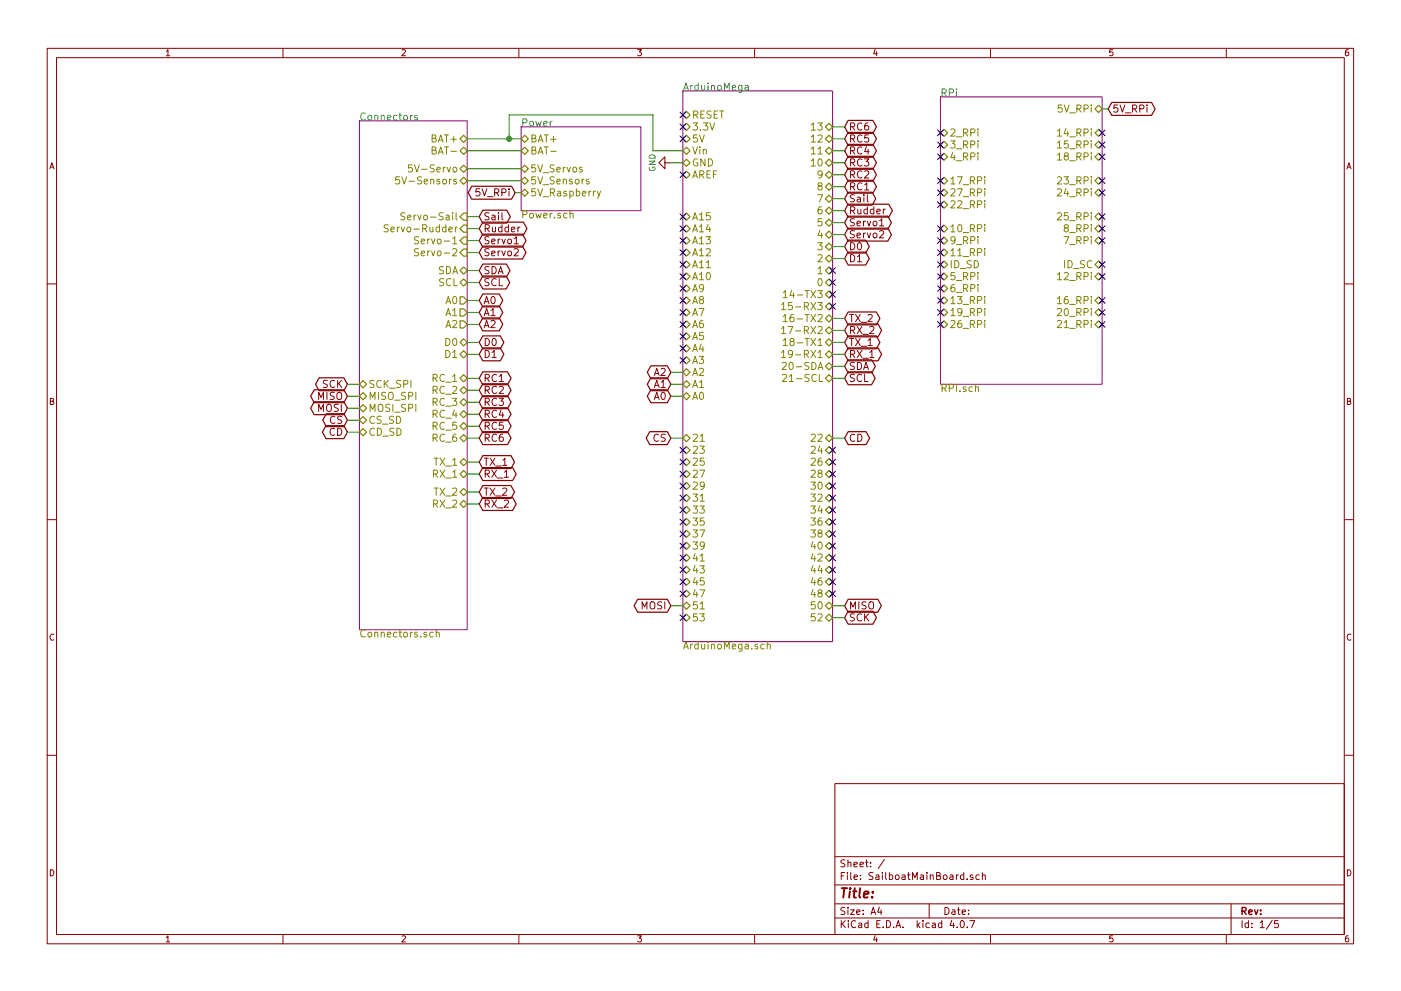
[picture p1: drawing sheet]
EESchema Schematic File Version 2
LIBS:power
LIBS:device
LIBS:switches
LIBS:relays
LIBS:motors
LIBS:transistors
LIBS:conn
LIBS:linear
LIBS:regul
LIBS:74xx
LIBS:cmos4000
LIBS:adc-dac
LIBS:memory
LIBS:xilinx
LIBS:microcontrollers
LIBS:dsp
LIBS:microchip
LIBS:analog_switches
LIBS:motorola
LIBS:texas
LIBS:intel
LIBS:audio
LIBS:interface
LIBS:digital-audio
LIBS:philips
LIBS:display
LIBS:cypress
LIBS:siliconi
LIBS:opto
LIBS:atmel
LIBS:contrib
LIBS:valves
LIBS:sailboatLib
LIBS:ftdi
LIBS:dc-dc
LIBS:SailboatMainBoard-cache
EELAYER 25 0
EELAYER END
$Descr A4 11693 8268
encoding utf-8
Sheet 1 5
Title ""
Date ""
Rev ""
Comp ""
Comment1 ""
Comment2 ""
Comment3 ""
Comment4 ""
$EndDescr
$Sheet
S 4350 1050 1000 700 
U 5A0C1F53
F0 "Power" 60
F1 "Power.sch" 60
F2 "BAT+" B L 4350 1150 60 
F3 "BAT-" B L 4350 1250 60 
F4 "5V_Servos" B L 4350 1400 60 
F5 "5V_Raspberry" B L 4350 1600 60 
F6 "5V_Sensors" B L 4350 1500 60 
$EndSheet
$Sheet
S 3000 1000 900  4250
U 5A0C1F5F
F0 "Connectors" 60
F1 "Connectors.sch" 60
F2 "BAT+" B R 3900 1150 60 
F3 "BAT-" B R 3900 1250 60 
F4 "Servo-Sail" I R 3900 1800 60 
F5 "5V-Servo" B R 3900 1400 60 
F6 "Servo-Rudder" I R 3900 1900 60 
F7 "Servo-1" I R 3900 2000 60 
F8 "Servo-2" I R 3900 2100 60 
F9 "SDA" B R 3900 2250 60 
F10 "SCL" B R 3900 2350 60 
F11 "5V-Sensors" B R 3900 1500 60 
F12 "A0" O R 3900 2500 60 
F13 "A1" O R 3900 2600 60 
F14 "D0" B R 3900 2850 60 
F15 "D1" B R 3900 2950 60 
F16 "A2" O R 3900 2700 60 
F17 "RC_1" B R 3900 3150 60 
F18 "RC_2" B R 3900 3250 60 
F19 "RC_3" B R 3900 3350 60 
F20 "RC_4" B R 3900 3450 60 
F21 "RC_5" B R 3900 3550 60 
F22 "RC_6" B R 3900 3650 60 
F23 "TX_1" B R 3900 3850 60 
F24 "RX_1" B R 3900 3950 60 
F25 "TX_2" B R 3900 4100 60 
F26 "RX_2" B R 3900 4200 60 
F27 "SCK_SPI" B L 3000 3200 60 
F28 "MISO_SPI" B L 3000 3300 60 
F29 "MOSI_SPI" B L 3000 3400 60 
F30 "CS_SD" B L 3000 3500 60 
F31 "CD_SD" B L 3000 3600 60 
$EndSheet
$Sheet
S 5700 750  1250 4600
U 5A0CB4E3
F0 "ArduinoMega" 60
F1 "ArduinoMega.sch" 60
F2 "AREF" B L 5700 1450 60 
F3 "GND" B L 5700 1350 60 
F4 "13" B R 6950 1050 60 
F5 "12" B R 6950 1150 60 
F6 "11" B R 6950 1250 60 
F7 "10" B R 6950 1350 60 
F8 "9" B R 6950 1450 60 
F9 "8" B R 6950 1550 60 
F10 "7" B R 6950 1650 60 
F11 "6" B R 6950 1750 60 
F12 "5" B R 6950 1850 60 
F13 "4" B R 6950 1950 60 
F14 "3" B R 6950 2050 60 
F15 "2" B R 6950 2150 60 
F16 "1" B R 6950 2250 60 
F17 "0" B R 6950 2350 60 
F18 "14-TX3" B R 6950 2450 60 
F19 "15-RX3" B R 6950 2550 60 
F20 "16-TX2" B R 6950 2650 60 
F21 "17-RX2" B R 6950 2750 60 
F22 "18-TX1" B R 6950 2850 60 
F23 "19-RX1" B R 6950 2950 60 
F24 "20-SDA" B R 6950 3050 60 
F25 "21-SCL" B R 6950 3150 60 
F26 "A0" B L 5700 3300 60 
F27 "A1" B L 5700 3200 60 
F28 "A2" B L 5700 3100 60 
F29 "A3" B L 5700 3000 60 
F30 "A4" B L 5700 2900 60 
F31 "A5" B L 5700 2800 60 
F32 "A6" B L 5700 2700 60 
F33 "A7" B L 5700 2600 60 
F34 "A8" B L 5700 2500 60 
F35 "A9" B L 5700 2400 60 
F36 "A10" B L 5700 2300 60 
F37 "A11" B L 5700 2200 60 
F38 "A12" B L 5700 2100 60 
F39 "A13" B L 5700 2000 60 
F40 "A14" B L 5700 1900 60 
F41 "A15" B L 5700 1800 60 
F42 "RESET" B L 5700 950 60 
F43 "3.3V" B L 5700 1050 60 
F44 "5V" B L 5700 1150 60 
F45 "Vin" B L 5700 1250 60 
F46 "34" B R 6950 4250 60 
F47 "32" B R 6950 4150 60 
F48 "30" B R 6950 4050 60 
F49 "28" B R 6950 3950 60 
F50 "26" B R 6950 3850 60 
F51 "24" B R 6950 3750 60 
F52 "22" B R 6950 3650 60 
F53 "48" B R 6950 4950 60 
F54 "46" B R 6950 4850 60 
F55 "44" B R 6950 4750 60 
F56 "42" B R 6950 4650 60 
F57 "40" B R 6950 4550 60 
F58 "38" B R 6950 4450 60 
F59 "36" B R 6950 4350 60 
F60 "52" B R 6950 5150 60 
F61 "50" B R 6950 5050 60 
F62 "33" B L 5700 4250 60 
F63 "31" B L 5700 4150 60 
F64 "29" B L 5700 4050 60 
F65 "27" B L 5700 3950 60 
F66 "25" B L 5700 3850 60 
F67 "23" B L 5700 3750 60 
F68 "21" B L 5700 3650 60 
F69 "47" B L 5700 4950 60 
F70 "45" B L 5700 4850 60 
F71 "43" B L 5700 4750 60 
F72 "41" B L 5700 4650 60 
F73 "39" B L 5700 4550 60 
F74 "37" B L 5700 4450 60 
F75 "35" B L 5700 4350 60 
F76 "53" B L 5700 5150 60 
F77 "51" B L 5700 5050 60 
$EndSheet
Wire Wire Line
	3900 1150 4350 1150
Wire Wire Line
	3900 1250 4350 1250
$Comp
L GND #PWR01
U 1 1
P 5600 1350
F 0 "#PWR01" H 5600 1100 50  0001 C CNN
F 1 "GND" H 5600 1200 50  0000 C CNN
F 2 "" H 5600 1350 50  0001 C CNN
F 3 "" H 5600 1350 50  0001 C CNN
	1    5600 1350
	0    1    1    0   
$EndComp
Wire Wire Line
	5700 1350 5600 1350
Wire Wire Line
	3900 1400 4350 1400
Text GLabel 4000 1800 2    60   BiDi ~ 0
Sail
Text GLabel 4000 1900 2    60   BiDi ~ 0
Rudder
Text GLabel 4000 2000 2    60   BiDi ~ 0
Servo1
Text GLabel 4000 2100 2    60   BiDi ~ 0
Servo2
Text GLabel 4000 2250 2    60   BiDi ~ 0
SDA
Text GLabel 4000 2350 2    60   BiDi ~ 0
SCL
Wire Wire Line
	4000 2250 3900 2250
Wire Wire Line
	3900 2350 4000 2350
Text GLabel 4000 2500 2    60   BiDi ~ 0
A0
Text GLabel 4000 2600 2    60   BiDi ~ 0
A1
Text GLabel 4000 2700 2    60   BiDi ~ 0
A2
Text GLabel 4000 2850 2    60   BiDi ~ 0
D0
Text GLabel 4000 2950 2    60   BiDi ~ 0
D1
Wire Wire Line
	4000 2500 3900 2500
Wire Wire Line
	3900 2600 4000 2600
Wire Wire Line
	4000 2700 3900 2700
Wire Wire Line
	3900 2850 4000 2850
Wire Wire Line
	4000 2950 3900 2950
Wire Wire Line
	3900 2100 4000 2100
Wire Wire Line
	4000 2000 3900 2000
Wire Wire Line
	3900 1900 4000 1900
Wire Wire Line
	4000 1800 3900 1800
Wire Wire Line
	4350 1500 3900 1500
Text GLabel 7050 1650 2    60   BiDi ~ 0
Sail
Text GLabel 7050 1750 2    60   BiDi ~ 0
Rudder
Wire Wire Line
	7050 1650 6950 1650
Wire Wire Line
	6950 1750 7050 1750
$Sheet
S 7850 800  1350 2400
U 5A97FF67
F0 "RPi" 60
F1 "RPi.sch" 60
F2 "5V_RPi" B R 9200 900 60 
F3 "2_RPi" B L 7850 1100 60 
F4 "3_RPi" B L 7850 1200 60 
F5 "4_RPi" B L 7850 1300 60 
F6 "17_RPi" B L 7850 1500 60 
F7 "27_RPi" B L 7850 1600 60 
F8 "22_RPi" B L 7850 1700 60 
F9 "10_RPi" B L 7850 1900 60 
F10 "9_RPi" B L 7850 2000 60 
F11 "11_RPi" B L 7850 2100 60 
F12 "14_RPi" B R 9200 1100 60 
F13 "15_RPi" B R 9200 1200 60 
F14 "18_RPi" B R 9200 1300 60 
F15 "23_RPi" B R 9200 1500 60 
F16 "24_RPi" B R 9200 1600 60 
F17 "25_RPi" B R 9200 1800 60 
F18 "8_RPi" B R 9200 1900 60 
F19 "7_RPi" B R 9200 2000 60 
F20 "ID_SD" B L 7850 2200 60 
F21 "ID_SC" B R 9200 2200 60 
F22 "5_RPi" B L 7850 2300 60 
F23 "6_RPi" B L 7850 2400 60 
F24 "13_RPi" B L 7850 2500 60 
F25 "19_RPi" B L 7850 2600 60 
F26 "26_RPi" B L 7850 2700 60 
F27 "21_RPi" B R 9200 2700 60 
F28 "20_RPi" B R 9200 2600 60 
F29 "16_RPi" B R 9200 2500 60 
F30 "12_RPi" B R 9200 2300 60 
$EndSheet
Text GLabel 4300 1600 0    60   BiDi ~ 0
5V_RPi
Wire Wire Line
	4350 1600 4300 1600
Text GLabel 9250 900  2    60   BiDi ~ 0
5V_RPi
Wire Wire Line
	9200 900  9250 900 
Text GLabel 7050 3150 2    60   BiDi ~ 0
SCL
Text GLabel 7050 3050 2    60   BiDi ~ 0
SDA
Wire Wire Line
	7050 3050 6950 3050
Wire Wire Line
	6950 3150 7050 3150
Text GLabel 5600 3300 0    60   BiDi ~ 0
A0
Text GLabel 5600 3200 0    60   BiDi ~ 0
A1
Text GLabel 5600 3100 0    60   BiDi ~ 0
A2
Wire Wire Line
	5700 3100 5600 3100
Wire Wire Line
	5600 3200 5700 3200
Wire Wire Line
	5700 3300 5600 3300
Text GLabel 7050 2050 2    60   BiDi ~ 0
D0
Text GLabel 7050 2150 2    60   BiDi ~ 0
D1
Wire Wire Line
	7050 2050 6950 2050
Wire Wire Line
	6950 2150 7050 2150
Text GLabel 7050 1850 2    60   BiDi ~ 0
Servo1
Text GLabel 7050 1950 2    60   BiDi ~ 0
Servo2
Wire Wire Line
	7050 1850 6950 1850
Wire Wire Line
	6950 1950 7050 1950
Text GLabel 4000 3150 2    60   BiDi ~ 0
RC1
Text GLabel 4000 3250 2    60   BiDi ~ 0
RC2
Text GLabel 4000 3350 2    60   BiDi ~ 0
RC3
Text GLabel 4000 3450 2    60   BiDi ~ 0
RC4
Text GLabel 4000 3550 2    60   BiDi ~ 0
RC5
Text GLabel 4000 3650 2    60   BiDi ~ 0
RC6
Wire Wire Line
	3900 3150 4000 3150
Wire Wire Line
	4000 3250 3900 3250
Wire Wire Line
	3900 3350 4000 3350
Wire Wire Line
	4000 3450 3900 3450
Wire Wire Line
	3900 3550 4000 3550
Wire Wire Line
	4000 3650 3900 3650
Text GLabel 7050 1550 2    60   BiDi ~ 0
RC1
Text GLabel 7050 1450 2    60   BiDi ~ 0
RC2
Text GLabel 7050 1350 2    60   BiDi ~ 0
RC3
Text GLabel 7050 1250 2    60   BiDi ~ 0
RC4
Text GLabel 7050 1150 2    60   BiDi ~ 0
RC5
Wire Wire Line
	7050 1150 6950 1150
Wire Wire Line
	6950 1250 7050 1250
Wire Wire Line
	7050 1350 6950 1350
Wire Wire Line
	6950 1450 7050 1450
Wire Wire Line
	7050 1550 6950 1550
Text GLabel 7050 1050 2    60   BiDi ~ 0
RC6
Wire Wire Line
	7050 1050 6950 1050
Text GLabel 4000 3850 2    60   BiDi ~ 0
TX_1
Text GLabel 4000 3950 2    60   BiDi ~ 0
RX_1
Text GLabel 4000 4100 2    60   BiDi ~ 0
TX_2
Text GLabel 4000 4200 2    60   BiDi ~ 0
RX_2
Wire Wire Line
	4000 3850 3900 3850
Wire Wire Line
	3900 3950 4000 3950
Wire Wire Line
	4000 4100 3900 4100
Wire Wire Line
	3900 4200 4000 4200
Text GLabel 7050 2850 2    60   BiDi ~ 0
TX_1
Text GLabel 7050 2950 2    60   BiDi ~ 0
RX_1
Text GLabel 7050 2650 2    60   BiDi ~ 0
TX_2
Text GLabel 7050 2750 2    60   BiDi ~ 0
RX_2
Wire Wire Line
	7050 2650 6950 2650
Wire Wire Line
	6950 2750 7050 2750
Wire Wire Line
	7050 2850 6950 2850
Wire Wire Line
	6950 2950 7050 2950
NoConn ~ 5700 1800
NoConn ~ 5700 1900
NoConn ~ 5700 2000
NoConn ~ 5700 2100
NoConn ~ 5700 2200
NoConn ~ 5700 2300
NoConn ~ 5700 2400
NoConn ~ 5700 2500
NoConn ~ 5700 2600
NoConn ~ 5700 2700
NoConn ~ 5700 2800
NoConn ~ 5700 2900
NoConn ~ 5700 3000
NoConn ~ 5700 3750
NoConn ~ 5700 3850
NoConn ~ 5700 3950
NoConn ~ 5700 4050
NoConn ~ 5700 4150
NoConn ~ 5700 4250
NoConn ~ 5700 4350
NoConn ~ 5700 4450
NoConn ~ 5700 4550
NoConn ~ 5700 4650
NoConn ~ 5700 4750
NoConn ~ 5700 4850
NoConn ~ 5700 4950
NoConn ~ 5700 5150
NoConn ~ 6950 4950
NoConn ~ 6950 4850
NoConn ~ 6950 4750
NoConn ~ 6950 4650
NoConn ~ 6950 4550
NoConn ~ 6950 4450
NoConn ~ 6950 4350
NoConn ~ 6950 4250
NoConn ~ 6950 4150
NoConn ~ 6950 4050
NoConn ~ 6950 3950
NoConn ~ 6950 3850
NoConn ~ 6950 3750
NoConn ~ 6950 2550
NoConn ~ 6950 2450
NoConn ~ 6950 2350
NoConn ~ 6950 2250
NoConn ~ 5700 950 
NoConn ~ 5700 1050
NoConn ~ 5700 1150
NoConn ~ 5700 1450
NoConn ~ 9200 1100
NoConn ~ 9200 1200
NoConn ~ 9200 1300
NoConn ~ 9200 1500
NoConn ~ 9200 1600
NoConn ~ 9200 1800
NoConn ~ 9200 1900
NoConn ~ 9200 2000
NoConn ~ 7850 2100
NoConn ~ 7850 2000
NoConn ~ 7850 1900
NoConn ~ 7850 1700
NoConn ~ 7850 1600
NoConn ~ 7850 1500
NoConn ~ 7850 1300
NoConn ~ 7850 1200
NoConn ~ 7850 1100
Text GLabel 2900 3200 0    60   BiDi ~ 0
SCK
Text GLabel 2900 3300 0    60   BiDi ~ 0
MISO
Text GLabel 2900 3400 0    60   BiDi ~ 0
MOSI
Text GLabel 2900 3500 0    60   BiDi ~ 0
CS
Text GLabel 2900 3600 0    60   BiDi ~ 0
CD
Wire Wire Line
	2900 3200 3000 3200
Wire Wire Line
	3000 3300 2900 3300
Wire Wire Line
	2900 3400 3000 3400
Wire Wire Line
	3000 3500 2900 3500
Wire Wire Line
	2900 3600 3000 3600
Text GLabel 7050 5150 2    60   BiDi ~ 0
SCK
Text GLabel 7050 5050 2    60   BiDi ~ 0
MISO
Text GLabel 5600 5050 0    60   BiDi ~ 0
MOSI
Text GLabel 5600 3650 0    60   BiDi ~ 0
CS
Text GLabel 7050 3650 2    60   BiDi ~ 0
CD
Wire Wire Line
	7050 5050 6950 5050
Wire Wire Line
	6950 5150 7050 5150
Wire Wire Line
	5600 5050 5700 5050
Wire Wire Line
	5600 3650 5700 3650
Wire Wire Line
	7050 3650 6950 3650
NoConn ~ 9200 2200
NoConn ~ 9200 2300
NoConn ~ 9200 2500
NoConn ~ 9200 2600
NoConn ~ 9200 2700
NoConn ~ 7850 2700
NoConn ~ 7850 2600
NoConn ~ 7850 2500
NoConn ~ 7850 2400
NoConn ~ 7850 2300
NoConn ~ 7850 2200
Wire Wire Line
	5700 1250 5450 1250
Wire Wire Line
	5450 1250 5450 950 
Wire Wire Line
	5450 950  4250 950 
Wire Wire Line
	4250 950  4250 1150
Connection ~ 4250 1150
$EndSCHEMATC
